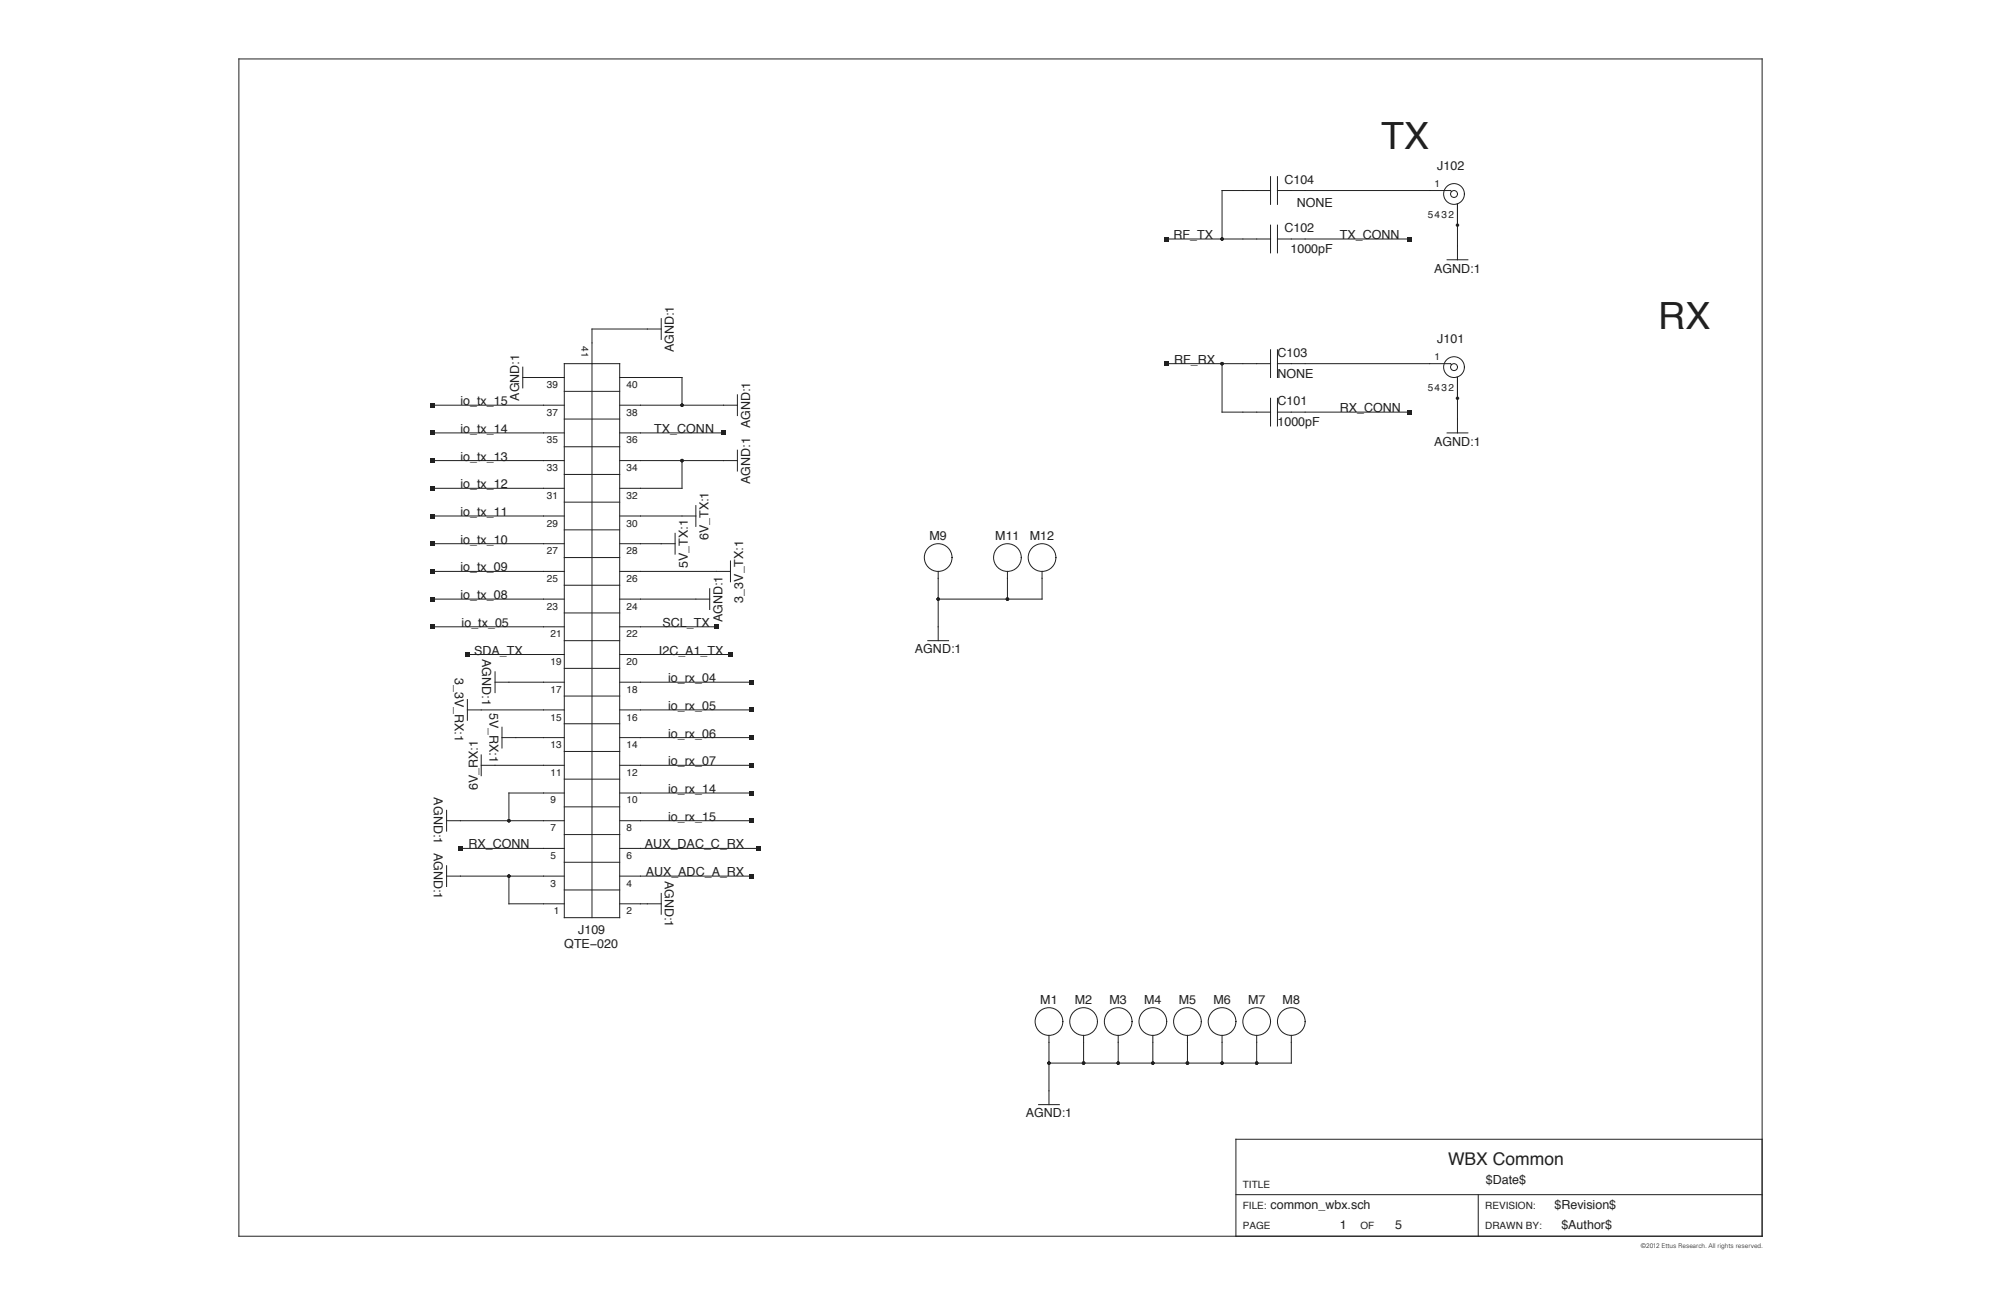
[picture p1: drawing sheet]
<svg xmlns="http://www.w3.org/2000/svg" width="432mm" height="279mm" viewBox="0 0 432 279" stroke-linecap="round" stroke-linejoin="round" font-family="sans-serif">
<g fill="none" stroke="#231f20" stroke-width=".22">
<path d="M51.5 12.7h328.8v254h-328.8zM274.2 38.1v6M275.7 38.1v6M251.8 51.6h22.4M274.2 41.1h-10.5v10.5M274.2 48.6v6M275.7 51.6h28.4M275.7 48.6v6M275.7 41.1h37.3l.2 .2M312.3 56h4.5M314.5 44v12M112.8 79.2v4.5"/>
<path d="M121.8 78.5h11.9v119.5h-11.9zM142.7 71h-15v127M142.7 68.7v4.5M251.8 78.5h22.4M263.7 78.5v10.4h10.5M274.2 75.5v5.9M275.7 78.5h37.3l.2 .2M275.7 75.5v5.9M93.4 93.4h28.4M93.4 87.4h28.4M93.4 99.4h28.4M112.8 81.4h9"/>
<path d="M121.8 96.4h11.9M121.8 90.4h11.9M121.8 84.4h11.9M133.7 93.4h22.4M133.7 87.4h25.4M133.7 99.4h25.4M133.7 81.4h13.5v6M147.2 99.4v6h-13.5M159.1 85.2v4.5M159.1 97.1v4.5M274.2 85.9v6M275.7 88.9h28.4"/>
<path d="M275.7 85.9v6M312.3 93.4h4.5M314.5 81.3v12.1M93.4 111.3h28.4M93.4 117.3h28.4M93.4 105.4h28.4M121.8 114.3h11.9M121.8 102.4h11.9M121.8 108.3h11.9M133.7 111.3h16.5M133.7 117.3h12M145.7 115.1v4.4"/>
<path d="M150.2 109.1v4.5M93.4 123.3h28.4M93.4 135.2h28.4M93.4 129.3h28.4M121.8 126.3h11.9M121.8 120.3h11.9M121.8 132.2h11.9M121.8 138.2h11.9M133.7 123.3h23.9M133.7 135.2h20.9M133.7 129.3h19.4M153.1 127v4.5"/>
<path d="M157.6 121v4.5M200.2 138.2h4.5M202.5 123.3v14.9M217.4 123.3v6M224.9 123.3v6h-22.4M100.9 141.2h20.9M100.9 153.2h20.9M100.9 150.9v4.5M106.8 147.2h15M106.8 144.9v4.5M108.3 159.1h13.5M108.3 156.9v4.5"/>
<path d="M121.8 156.2h11.9M121.8 150.2h11.9M121.8 144.2h11.9M133.7 153.2h28.4M133.7 159.1h28.4M133.7 147.2h28.4M133.7 141.2h23.9M96.4 174.8v4.5M96.4 177.1h25.4M103.8 165.1h18M103.8 162.9v4.5M121.8 174.1h11.9"/>
<path d="M121.8 162.1h11.9M121.8 168.1h11.9M121.8 171.1h-12v6M133.7 177.1h28.4M133.7 165.1h28.4M133.7 171.1h28.4M96.4 189h25.4M96.4 186.8v4.5M99.4 183h22.4M109.8 189v6h12M121.8 186h11.9M121.8 180.1h11.9"/>
<path d="M121.8 192h11.9M133.7 189h28.4M133.7 183h29.9M133.7 195h9M142.7 192.8v4.4M224.1 238.3h4.5M226.4 223.4v14.9M233.8 223.4v6M241.3 223.4v6M248.8 223.4v6M256.2 223.4v6M263.7 223.4v6"/>
<path d="M271.2 223.4v6M278.7 223.4v6h-52.3M266.7 257.8h113.6M319 257.8v8.9M380.3 245.8h-113.6v20.9"/>
<circle cx="313.8" cy="41.9" r=".75"/>
<circle cx="313.8" cy="41.9" r="2.24"/>
<circle cx="313.8" cy="79.2" r="2.24"/>
<circle cx="313.8" cy="79.2" r=".75"/>
<circle cx="202.5" cy="120.3" r="2.99"/>
<circle cx="217.4" cy="120.3" r="2.99"/>
<circle cx="224.9" cy="120.3" r="2.99"/>
<circle cx="226.4" cy="220.4" r="2.99"/>
<circle cx="233.8" cy="220.4" r="2.99"/>
<circle cx="241.3" cy="220.4" r="2.99"/>
<circle cx="248.8" cy="220.4" r="2.99"/>
<circle cx="256.2" cy="220.4" r="2.99"/>
<circle cx="263.7" cy="220.4" r="2.99"/>
<circle cx="271.2" cy="220.4" r="2.99"/>
<circle cx="278.7" cy="220.4" r="2.99"/>
</g>
<g fill="#231f20">
<path d="M303.6 51.1h.9v.9h-.9z"/>
<path d="M251.3 51.1h.9v.9h-.9z"/>
<path d="M251.3 78h.9v.9h-.9z"/>
<path d="M303.6 88.5h.9v.9h-.9z"/>
<path d="M98.9 182.6h.9v.9h-.9z"/>
<path d="M155.7 93h.9v.8h-.9z"/>
<path d="M92.9 98.9h.9v.9h-.9z"/>
<path d="M92.9 87h.9v.9h-.9z"/>
<path d="M92.9 110.9h.9v.9h-.9z"/>
<path d="M92.9 122.8h.9v.9h-.9z"/>
<path d="M92.9 93h.9v.8h-.9z"/>
<path d="M92.9 116.9h.9v.9h-.9z"/>
<path d="M92.9 104.9h.9v.9h-.9z"/>
<path d="M92.9 128.8h.9v.9h-.9z"/>
<path d="M161.7 164.7h.9v.9h-.9z"/>
<path d="M161.7 176.6h.9v.9h-.9z"/>
<path d="M161.7 152.7h.9v.9h-.9z"/>
<path d="M161.7 170.6h.9v.9h-.9z"/>
<path d="M161.7 146.7h.9v.9h-.9z"/>
<path d="M161.7 158.7h.9v.9h-.9z"/>
<path d="M163.2 182.6h.9v.9h-.9z"/>
<path d="M161.7 188.6h.9v.9h-.9z"/>
<path d="M100.4 140.8h.9v.9h-.9z"/>
<path d="M154.2 134.8h.9v.9h-.9z"/>
<path d="M157.2 140.8h.9v.9h-.9z"/>
<path d="M92.9 134.8h.9v.9h-.9z"/>
<circle cx="314.5" cy="48.6" r=".37"/>
<circle cx="263.7" cy="51.6" r=".37"/>
<circle cx="314.5" cy="85.9" r=".37"/>
<circle cx="263.7" cy="78.5" r=".37"/>
<circle cx="226.4" cy="229.4" r=".37"/>
<circle cx="233.8" cy="229.4" r=".37"/>
<circle cx="241.3" cy="229.4" r=".37"/>
<circle cx="248.8" cy="229.4" r=".37"/>
<circle cx="256.2" cy="229.4" r=".37"/>
<circle cx="263.7" cy="229.4" r=".37"/>
<circle cx="271.2" cy="229.4" r=".37"/>
<circle cx="147.2" cy="87.4" r=".37"/>
<circle cx="147.2" cy="99.4" r=".37"/>
<circle cx="109.8" cy="189" r=".37"/>
<circle cx="109.8" cy="177.1" r=".37"/>
<circle cx="202.5" cy="129.3" r=".37"/>
<circle cx="217.4" cy="129.3" r=".37"/>
</g>
<g font-size="8.1" fill="#231f20">
<text x="298.1" y="32.1">TX</text>
<text x="357.8" y="71">RX</text>
</g>
<text font-size="3.8" fill="#231f20" x="312.5" y="251.3">WBX Common</text>
<g font-size="2.7" fill="#231f20">
<text x="277.2" y="39.6">C104</text>
<text x="310.2" y="36.6">J102</text>
<text x="279.8" y="44.6">NONE</text>
<text x="253.3" y="51.6">RF_TX</text>
<text x="277.2" y="50.1">C102</text>
<text x="289.1" y="51.6">TX_CONN</text>
<text x="278.5" y="54.6">1000pF</text>
<text x="309.5" y="58.8">AGND:1</text>
<text x="145.4" y="76" transform="rotate(-90 145.4 76)">AGND:1</text>
<text x="275.7" y="77">C103</text>
<text x="310.2" y="74">J101</text>
<text x="253.4" y="78.5">RF_RX</text>
<text x="275.7" y="81.4">NONE</text>
<text x="99.4" y="87.4">io_tx_15</text>
<text x="112.1" y="86.5" transform="rotate(-90 112.1 86.5)">AGND:1</text>
<text x="275.7" y="87.4">C101</text>
<text x="289.1" y="88.9">RX_CONN</text>
<text x="99.4" y="93.4">io_tx_14</text>
<text x="141.2" y="93.4">TX_CONN</text>
<text x="161.9" y="92.4" transform="rotate(-90 161.9 92.4)">AGND:1</text>
<text x="275.7" y="91.9">1000pF</text>
<text x="99.4" y="99.4">io_tx_13</text>
<text x="309.5" y="96.2">AGND:1</text>
<text x="99.4" y="105.4">io_tx_12</text>
<text x="161.9" y="104.4" transform="rotate(-90 161.9 104.4)">AGND:1</text>
<text x="99.4" y="111.3">io_tx_11</text>
<text x="99.4" y="117.3">io_tx_10</text>
<text x="152.9" y="116.6" transform="rotate(-90 152.9 116.6)">6V_TX:1</text>
<text x="200.6" y="116.5">M9</text>
<text x="214.8" y="116.5">M11</text>
<text x="222.2" y="116.5">M12</text>
<text x="99.4" y="123.3">io_tx_09</text>
<text x="148.4" y="122.6" transform="rotate(-90 148.4 122.6)">5V_TX:1</text>
<text x="99.4" y="129.3">io_tx_08</text>
<text x="160.3" y="130" transform="rotate(-90 160.3 130)">3_3V_TX:1</text>
<text x="99.6" y="135.2">io_tx_05</text>
<text x="143" y="135.2">SCL_TX</text>
<text x="155.9" y="134.3" transform="rotate(-90 155.9 134.3)">AGND:1</text>
<text x="102.3" y="141.2">SDA_TX</text>
<text x="104.1" y="142.2" transform="rotate(90 104.1 142.2)">AGND:1</text>
<text x="142.2" y="141.2">I2C_A1_TX</text>
<text x="197.4" y="141">AGND:1</text>
<text x="98.2" y="146.3" transform="rotate(90 98.2 146.3)">3_3V_RX:1</text>
<text x="144.2" y="147.2">io_rx_04</text>
<text x="105.6" y="153.7" transform="rotate(90 105.6 153.7)">5V_RX:1</text>
<text x="144.2" y="153.2">io_rx_05</text>
<text x="144.2" y="159.1">io_rx_06</text>
<text x="144.2" y="165.1">io_rx_07</text>
<text x="93.6" y="172" transform="rotate(90 93.6 172)">AGND:1</text>
<text x="103.1" y="170.5" transform="rotate(-90 103.1 170.5)">6V_RX:1</text>
<text x="144.2" y="171.1">io_rx_14</text>
<text x="144.2" y="177.1">io_rx_15</text>
<text x="93.6" y="184" transform="rotate(90 93.6 184)">AGND:1</text>
<text x="101.1" y="183">RX_CONN</text>
<text x="139.2" y="183">AUX_DAC_C_RX</text>
<text x="139.3" y="189">AUX_ADC_A_RX</text>
<text x="143.4" y="190" transform="rotate(90 143.4 190)">AGND:1</text>
<text x="124.8" y="201.5">J109</text>
<text x="121.8" y="204.5">QTE−020</text>
<text x="224.5" y="216.6">M1</text>
<text x="232" y="216.6">M2</text>
<text x="239.4" y="216.6">M3</text>
<text x="246.9" y="216.6">M4</text>
<text x="254.4" y="216.6">M5</text>
<text x="261.8" y="216.6">M6</text>
<text x="269.3" y="216.6">M7</text>
<text x="276.8" y="216.6">M8</text>
<text x="221.3" y="241.1">AGND:1</text>
<text x="320.6" y="255.5">$Date$</text>
<text x="274.2" y="260.7">common_wbx.sch</text>
<text x="335.4" y="260.7">$Revision$</text>
<text x="289.1" y="265.2">1</text>
<text x="301.1" y="265.2">5</text>
<text x="336.9" y="265.2">$Author$</text>
</g>
<g font-size="2.2" fill="#231f20">
<text x="309.6" y="40.4">1</text>
<text x="308.1" y="47.1">5432</text>
<text x="125.5" y="74.6" transform="rotate(90 125.5 74.6)">41</text>
<text x="309.6" y="77.7">1</text>
<text x="118" y="83.7">39</text>
<text x="135.2" y="83.7">40</text>
<text x="118" y="89.7">37</text>
<text x="135.2" y="89.7">38</text>
<text x="308.1" y="84.4">5432</text>
<text x="118" y="95.7">35</text>
<text x="135.2" y="95.7">36</text>
<text x="118" y="101.6">33</text>
<text x="135.2" y="101.6">34</text>
<text x="118" y="107.6">31</text>
<text x="135.2" y="107.6">32</text>
<text x="118" y="113.6">29</text>
<text x="135.2" y="113.6">30</text>
<text x="118" y="119.6">27</text>
<text x="135.2" y="119.6">28</text>
<text x="118" y="125.6">25</text>
<text x="135.2" y="125.6">26</text>
<text x="118" y="131.5">23</text>
<text x="135.2" y="131.5">24</text>
<text x="118.8" y="137.5">21</text>
<text x="135.2" y="137.5">22</text>
<text x="118.8" y="143.5">19</text>
<text x="135.2" y="143.5">20</text>
<text x="118.8" y="149.5">17</text>
<text x="135.2" y="149.5">18</text>
<text x="118.8" y="155.5">15</text>
<text x="135.2" y="155.5">16</text>
<text x="118.8" y="161.4">13</text>
<text x="135.2" y="161.4">14</text>
<text x="118.8" y="167.4">11</text>
<text x="135.2" y="167.4">12</text>
<text x="118.8" y="173.4">9</text>
<text x="135.2" y="173.4">10</text>
<text x="118.8" y="179.3">7</text>
<text x="135.2" y="179.3">8</text>
<text x="118.8" y="185.3">5</text>
<text x="135.2" y="185.3">6</text>
<text x="118.8" y="191.3">3</text>
<text x="135.2" y="191.3">4</text>
<text x="119.5" y="197.3">1</text>
<text x="135.2" y="197.3">2</text>
<text x="268.2" y="256.3">TITLE</text>
<text x="268.2" y="260.7">FILE:</text>
<text x="320.5" y="260.7">REVISION:</text>
<text x="268.2" y="265.2">PAGE</text>
<text x="293.6" y="265.2">OF</text>
<text x="320.5" y="265.2">DRAWN BY:</text>
</g>
<text font-size="1.4" fill="#231f20" x="354.1" y="269.2">©2012 Ettus Research. All rights reserved.</text>
</svg>
